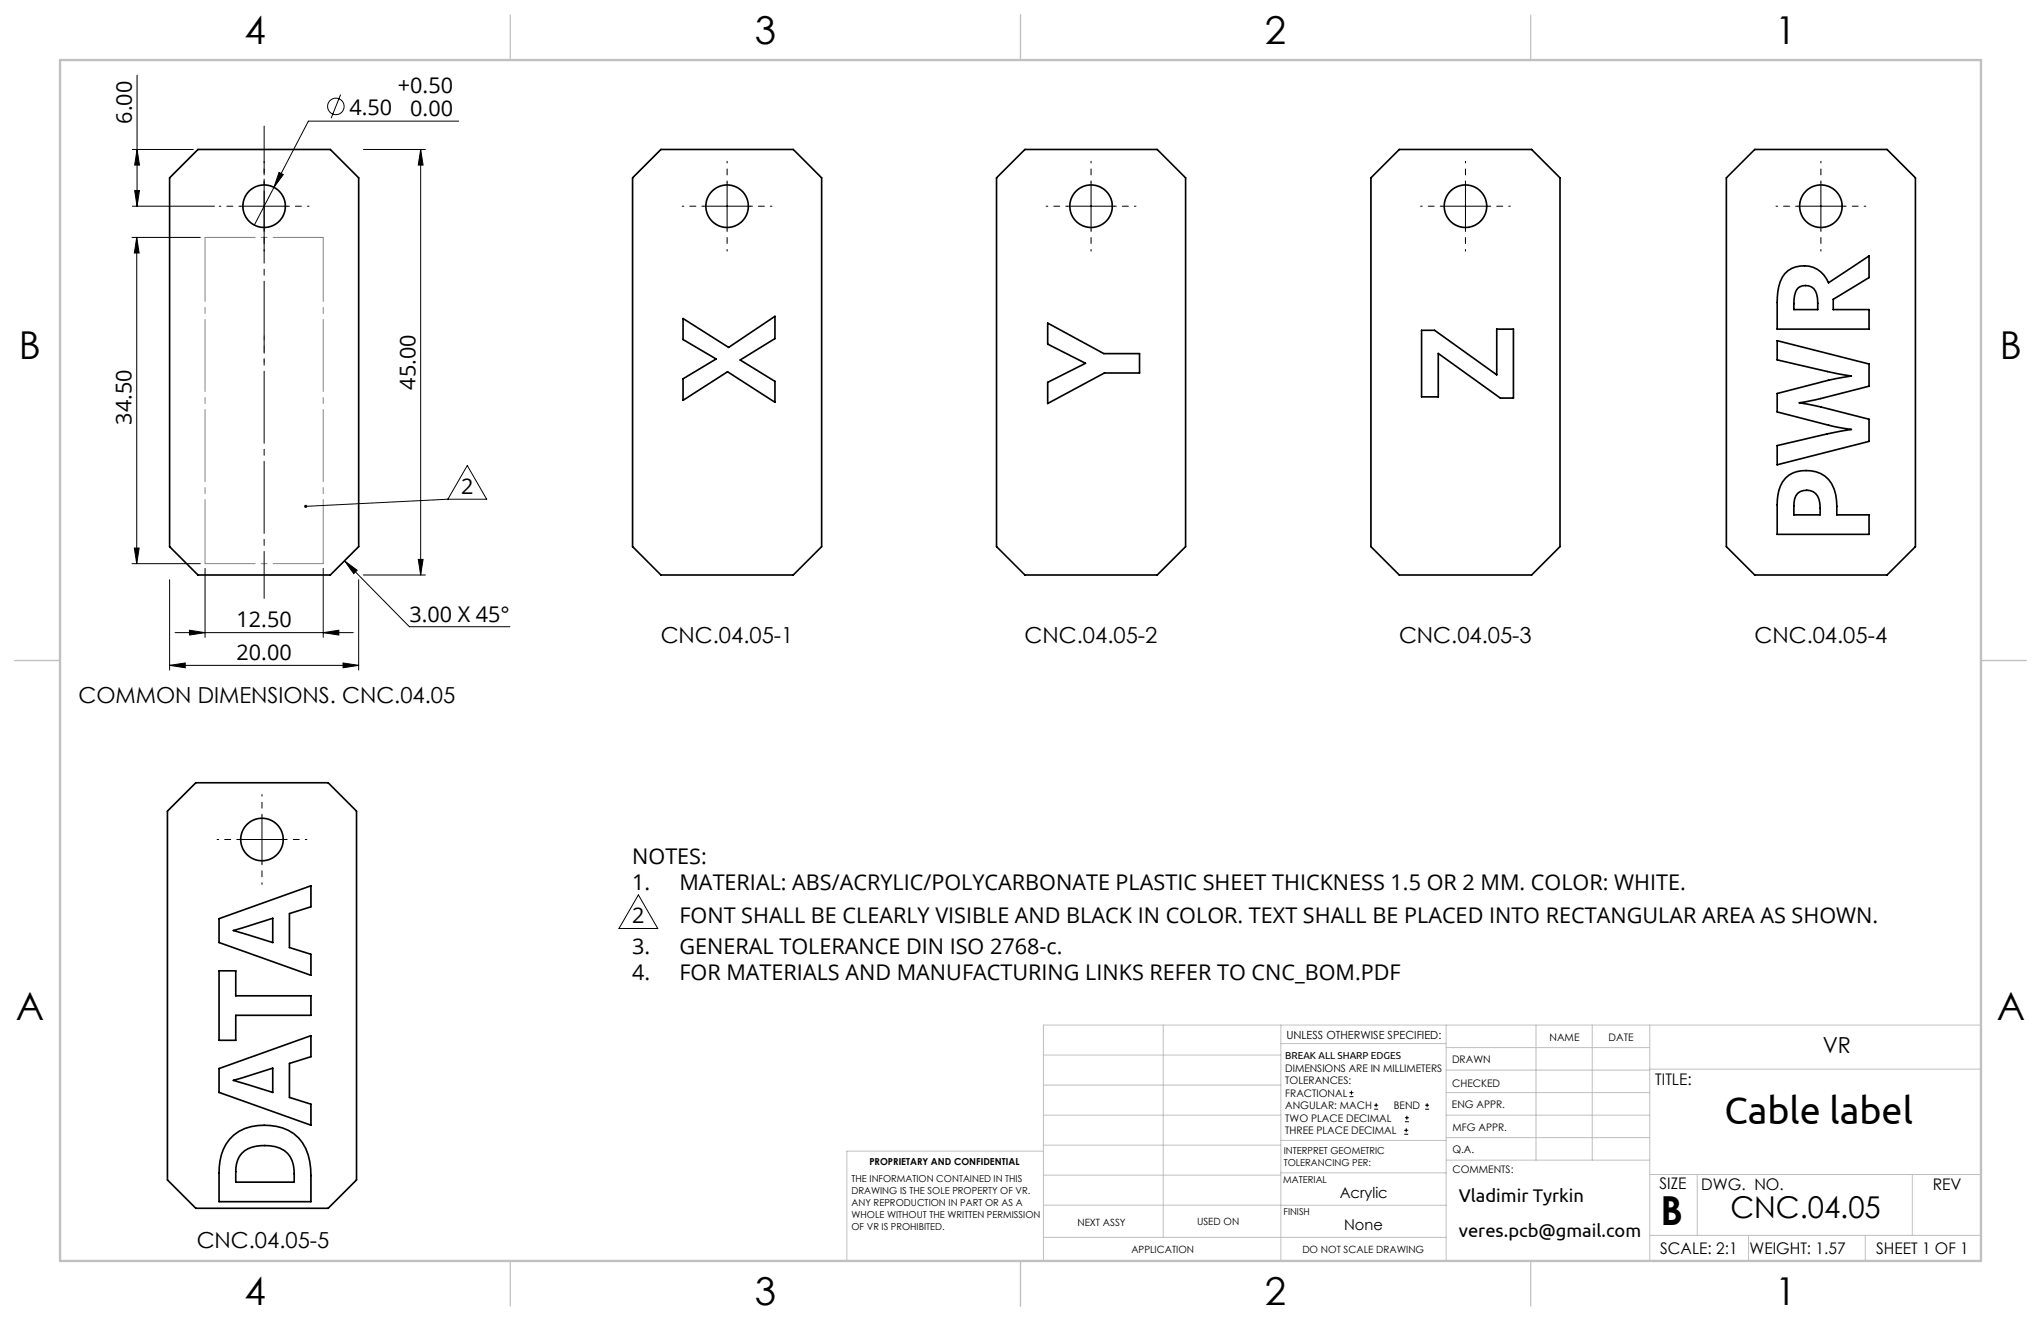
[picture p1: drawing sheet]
<svg xmlns="http://www.w3.org/2000/svg" width="432mm" height="279mm" viewBox="0 0 432 279" stroke-linecap="round" stroke-linejoin="round" font-family="sans-serif">
<g fill="none" stroke="#000" stroke-width=".21">
<path d="M29 15.9v27.7M28 31.6h12.9M29 31.6l.5 3.3h-1zM55.9 38.6v10M59 36.5l.9 .4-1.9 2.7zM72.1 20l-2 5M76.9 31.6h13.1M89 31.6l.5 3.3h-1zM89 31.6v90M97 25.6h-31.8l-11.4 22M153.8 38.6v10M230.8 38.6v10"/>
<path d="M310 38.6v10M385.2 38.6v10M27.9 50.2h14.5M28 43.6h17.4M28.5 40.3h1l-.5 3.3zM28.9 50.2l.5 3.3h-1zM28.9 50.2v69M50.9 43.6h10M148.8 43.6h10M225.8 43.6h10M305 43.6h10M380.2 43.6h10"/>
<path d="M98.9 98.5l4.1 7.1h-8.3zM27.9 119.2h14.5M28.4 115.9h1l-.5 3.3zM72.9 118.6l2.7 2-.8 .7zM72.9 118.6l13.7 14h21.3M88.5 118.3h1l-.5 3.3zM94.7 105.6l-30 1.5M35.9 122.6v19.1M37 133.8h37.7M40.1 133.3l3.3 .5-3.3 .5zM43.4 120.2v14.6M68.4 133.8l3.3-.5v1z"/>
<path d="M68.4 120.2v14.6M75.9 122.6v19.1M76.9 121.6h13.1M35.9 140.7l3.3-.5v1zM35.9 140.7h40M72.6 140.2l3.3 .5-3.3 .5zM50.4 177.6h10M55.4 172.6v10M135.1 189.3l4.1 7.1h-8.2zM285.5 231.9h.8M285.5 231.1h.8M285.9 230.7v.8"/>
<path d="M290.7 234.6h.9M290.7 233.8h.9M291.1 233.3v.9M297.1 239.9h.8M297.1 239.1h.8M297.2 237.3h.9M297.2 236.4h.9M297.5 238.6v.9M297.6 236v.8M301.5 234.6h.8M301.5 233.8h.8M301.9 233.3v.9"/>
<circle cx="71.1" cy="22.5" r="1.74"/>
</g>
<g fill="none" stroke="#000" stroke-width=".21" stroke-dasharray="15.2 1.3 1.3 1.3" stroke-dashoffset="14.9">
<path d="M55.9 38.6v-4.5M153.8 38.6v-4.5M230.8 38.6v-4.5M310 38.6v-4.5M385.2 38.6v-4.5M50.9 43.6h-4.5M55.9 48.6v4.5M60.9 43.6h4.5M148.8 43.6h-4.5M153.8 48.6v4.5M158.8 43.6h4.5M225.8 43.6h-4.5"/>
<path d="M230.8 48.6v4.5M235.8 43.6h4.5M305 43.6h-4.5M310 48.6v4.5M315 43.6h4.5M380.2 43.6h-4.5M385.2 48.6v4.5M390.2 43.6h4.5M50.4 177.6h-4.5M55.4 172.6v-4.5M60.4 177.6h4.5M55.4 182.6v4.5"/>
</g>
<g fill="none" stroke="#c0c0c0" stroke-width=".21">
<path d="M246.1 216.8v44.9M271 216.8v49.9M305.9 216.8v49.9M325 216.8v28.6M336.9 216.8v28.6M349 216.8v49.9M419.1 216.8h-198.3v49.9M220.8 235.9h50.2M220.8 229.5h50.2M220.8 223.2h50.2M271 220.7h34.9M305.9 231.1h43.1"/>
<path d="M305.9 226.3h43.1M305.9 221.6h43.1M305.9 235.9h43.1M349 226.1h70.1M220.8 248.6h50.2M220.8 242.2h50.2M220.8 254.9h50.2M220.8 243.5h-41.6v23.2M271 254.9h34.9M271 248.1h35.1M271 241.2h35.1M305.9 240.6h43.1"/>
<path d="M306.1 245.4h42.9M349 248.4h70.1M359.1 248.4v12.9M404.6 248.4v12.9M220.8 261.7h85.1M349 261.3h70.1M369.9 261.3v5.4M394.6 261.3v5.4"/>
</g>
<path d="M107.9 3.2v9.5M215.9 3.2v9.5M323.8 3.2v9.5M3.2 139.7h9.5M419.1 139.7h9.5M107.9 266.7v9.5M215.9 266.7v9.5M323.8 266.7v9.5" fill="none" stroke="#c0c0c0" stroke-width=".25"/>
<path d="M12.7 12.7h406.4v254h-406.4z" fill="none" stroke="#c0c0c0" stroke-width=".5"/>
<path d="M68.4 50.2h-25M68.4 119.2h-25" fill="none" stroke="#808080" stroke-width=".21" stroke-dasharray="15.2 1.3 1.3 1.3" stroke-dashoffset="4.6"/>
<path d="M43.4 119.2v-69M68.4 119.2v-69" fill="none" stroke="#808080" stroke-width=".21" stroke-dasharray="15.2 1.3 1.3 1.3" stroke-dashoffset="1.7"/>
<path d="M55.9 76.6v-5.6" fill="none" stroke="#808080" stroke-width=".21" stroke-dasharray="15.2 1.3 1.3 1.3" stroke-dashoffset="14.4"/>
<path d="M55.9 126.6v-99.9" fill="none" stroke="#000" stroke-width=".21" stroke-dasharray="15.2 1.3 1.3 1.3" stroke-dashoffset="5.3"/>
<g fill="#000">
<path d="M59 36.5l.9 .4-1.9 2.7zM64.4 106.9a.34 .34 0 0 1 .6 0 .34 .34 0 0 1-.2 .5 .34 .34 0 0 1-.5-.3h.4h-.4z"/>
<path d="M28.5 40.3h1l-.5 3.3zM29 31.6l.5 3.3h-1z"/>
<path d="M28.4 115.9h1l-.5 3.3zM28.9 50.2l.5 3.3h-1z"/>
<path d="M72.9 118.6l2.7 2-.8 .7zM40.1 133.3l3.3 .5-3.3 .5zM68.4 133.8l3.3-.5v1z"/>
<path d="M88.5 118.3h1l-.5 3.3zM89 31.6l.5 3.3h-1z"/>
<path d="M72.6 140.2l3.3 .5-3.3 .5zM35.9 140.7l3.3-.5v1z"/>
</g>
<g fill="none" stroke="#000" stroke-width=".35">
<path d="M41.9 31.6h28l6 6v78l-6 6h-28l-6-6v-78zM133.8 37.6l6-6h28l6 6v78l-6 6h-28l-6-6zM210.8 37.6l6-6h28l6 6v78l-6 6h-28l-6-6zM290 37.6l6-6h28l6 6v78l-6 6h-28l-6-6zM365.2 37.6l6-6h28l6 6v78l-6 6h-28l-6-6zM377.6 57.9a5.6 5.6 0 0 1 9.2 1.9l8.6-5.7v4.6l-7.6 4.6v2.2h7.6v4.1h-19.4v-5.6a9.5 9.5 0 0 1 1.6-6.1zM144.5 67.4l9.6 6.1 9.8-6.6v4.7l-7.3 4.5 7.3 4.6v4.4l-10-6.5-9.4 6.1v-4.6l7-4.2-7-4.1zM221.6 68.3l11.9 6.5h7.6v4.1h-7.4l-12.1 6.4v-4.4l8-4.1-8-4zM300.8 69.9h2.7l13.2 9.4v-9.7h3.5v14.6h-2.8l-13.1-9.4v9.1h-3.5zM376 72.1l19.4 4.9v4.7l-10.2 2.6-4.5 .9 4.5 .9 10.2 2.6v4.7l-19.4 4.9v-4.1l10.6-2.4 5.1-1-3.8-.6-11.9-3.1v-3.9l10.9-2.8 4.8-.9-5.1-.9-10.6-2.5zM380.4 61a2.5 2.5 0 0 1 2.6-.4 2.5 2.5 0 0 1 1.5 2.3l.1 2.6h-5.1a8.7 8.7 0 0 1 .6-4.2zM377.7 101.1a6.8 6.8 0 0 1 9.2 .3 8.2 8.2 0 0 1 1.7 5.7v1.8h6.8v4.1h-19.4v-6.2a8.1 8.1 0 0 1 1.7-5.7z"/>
<path d="M380.3 104.3a2.86 2.86 0 0 1 3.2-.3 2.86 2.86 0 0 1 1.5 2.8l.1 2.1h-5.6a6.4 6.4 0 0 1 .8-4.6zM35.4 171.6l6-6h28l6 6v78l-6 6h-28l-6-6zM46.3 194.3l19.5-6.9v4.4l-4.6 1.4v7.2l4.6 1.4v4.5l-19.5-7zM49.4 196.8l8.3-2.6v5.2zM46.3 205.3h3.6v5.3h15.9v4.1h-15.9v5.3h-3.6zM46.3 226l19.5-6.9v4.4l-4.6 1.4v7.2l4.6 1.4v4.5l-19.5-7zM49.4 228.5l8.3-2.6v5.2zM49.4 240.1a11.4 11.4 0 0 1 11.6-1 9.1 9.1 0 0 1 4.7 8.1l.1 7h-19.5a30.2 30.2 0 0 1 .5-9.9 8.5 8.5 0 0 1 2.6-4.2zM51.1 244a7.9 7.9 0 0 1 8.1-1.2 5.2 5.2 0 0 1 3 5.5v1.7h-12.3a9.8 9.8 0 0 1 .7-5.4z"/>
<circle cx="55.9" cy="43.6" r="4.5"/>
<circle cx="153.8" cy="43.6" r="4.5"/>
<circle cx="230.8" cy="43.6" r="4.5"/>
<circle cx="310" cy="43.6" r="4.5"/>
<circle cx="385.2" cy="43.6" r="4.5"/>
<circle cx="55.4" cy="177.6" r="4.5"/>
</g>
<text font-size="8.5" x="351.3" y="259">B</text>
<text font-size="8.2" x="364.8" y="237.7">Cable label</text>
<g font-size="8.1">
<text x="51.7" y="9.3">4</text>
<text x="159.7" y="9.3">3</text>
<text x="267.6" y="9.3">2</text>
<text x="375.6" y="9.3">1</text>
<text x="4" y="76">B</text>
<text x="423.1" y="76">B</text>
<text x="3.3" y="215.7">A</text>
<text x="422.4" y="215.7">A</text>
<text x="51.7" y="276">4</text>
<text x="159.7" y="276">3</text>
<text x="267.6" y="276">2</text>
<text x="375.6" y="276">1</text>
</g>
<text font-size="6.3" x="366.1" y="257.6">CNC.04.05</text>
<g font-size="4.7">
<text x="139.8" y="136.1">CNC.04.05-1</text>
<text x="216.8" y="136.1">CNC.04.05-2</text>
<text x="296" y="136.1">CNC.04.05-3</text>
<text x="371.2" y="136.1">CNC.04.05-4</text>
<text x="16.6" y="148.7">COMMON DIMENSIONS. CNC.04.05</text>
<text x="385.6" y="222.6">VR</text>
<text x="41.6" y="263.9">CNC.04.05-5</text>
</g>
<g font-size="4.6">
<text x="84.2" y="19.7">+0.50</text>
<text x="27.9" y="26.1" transform="rotate(-90 27.9 26.1)">6.00</text>
<text x="73.9" y="24.3">4.50</text>
<text x="86.8" y="24.5">0.00</text>
<text x="87.9" y="82.5" transform="rotate(-90 87.9 82.5)">45.00</text>
<text x="27.8" y="89.8" transform="rotate(-90 27.8 89.8)">34.50</text>
<text x="97.6" y="104.5">2</text>
<text x="86.6" y="131.5">3.00 X 45°</text>
<text x="50" y="132.7">12.50</text>
<text x="50" y="139.6">20.00</text>
<text x="133.8" y="182.7">NOTES:</text>
<text x="133.8" y="188.2">1.</text>
<text x="143.8" y="188.2">MATERIAL: ABS/ACRYLIC/POLYCARBONATE PLASTIC SHEET THICKNESS 1.5 OR 2 MM. COLOR: WHITE.</text>
<text x="133.8" y="195.3">2</text>
<text x="143.8" y="195.3">FONT SHALL BE CLEARLY VISIBLE AND BLACK IN COLOR. TEXT SHALL BE PLACED INTO RECTANGULAR AREA AS SHOWN.</text>
<text x="133.8" y="201.8">3.</text>
<text x="143.8" y="201.8">GENERAL TOLERANCE DIN ISO 2768-c.</text>
<text x="133.8" y="207.3">4.</text>
<text x="143.8" y="207.3">FOR MATERIALS AND MANUFACTURING LINKS REFER TO CNC_BOM.PDF</text>
</g>
<g font-size="3.9">
<text x="308.6" y="254.3">Vladimir Tyrkin</text>
<text x="308.6" y="261.6">veres.pcb@gmail.com</text>
</g>
<g font-size="3.4">
<text x="350.2" y="229.5">TITLE:</text>
<text x="351.1" y="251.6">SIZE</text>
<text x="359.9" y="251.6">DWG. NO.</text>
<text x="408.9" y="251.7">REV</text>
<text x="351.2" y="265.2">SCALE: 2:1</text>
<text x="370.1" y="265.3">WEIGHT: 1.57</text>
<text x="396.9" y="265.2">SHEET 1 OF 1</text>
</g>
<g font-size="3.2">
<text x="283.4" y="253.3">Acrylic</text>
<text x="284.4" y="260.1">None</text>
</g>
<text font-size="2.4" x="272.2" y="219.7">UNLESS OTHERWISE SPECIFIED:</text>
<g font-size="2.2">
<text x="327.8" y="220.1">NAME</text>
<text x="340.3" y="220.2">DATE</text>
<text x="271.9" y="226.6">DIMENSIONS ARE IN MILLIMETERS</text>
<text x="307.2" y="224.9">DRAWN</text>
<text x="271.9" y="229.3">TOLERANCES:</text>
<text x="271.9" y="231.9">FRACTIONAL</text>
<text x="307.3" y="229.8">CHECKED</text>
<text x="271.9" y="234.6">ANGULAR: MACH</text>
<text x="271.9" y="237.2">TWO PLACE DECIMAL</text>
<text x="271.9" y="239.9">THREE PLACE DECIMAL</text>
<text x="294.9" y="234.6">BEND</text>
<text x="307.2" y="234.5">ENG APPR.</text>
<text x="307.3" y="239.2">MFG APPR.</text>
<text x="307.3" y="243.9">Q.A.</text>
<text x="307.3" y="248.1">COMMENTS:</text>
</g>
<g font-size="2.1">
<text x="271.9" y="224.1">BREAK ALL SHARP EDGES</text>
<text x="227.9" y="259.2">NEXT ASSY</text>
<text x="253.3" y="259.2">USED ON</text>
<text x="239.3" y="265">APPLICATION</text>
<text x="275.5" y="265.1">DO NOT SCALE DRAWING</text>
</g>
<g font-size="2">
<text x="271.6" y="244.1">INTERPRET GEOMETRIC</text>
<text x="180.2" y="250">THE INFORMATION CONTAINED IN THIS</text>
<text x="183.9" y="246.4">PROPRIETARY AND CONFIDENTIAL</text>
<text x="271.5" y="250.2">MATERIAL</text>
<text x="271.6" y="246.6">TOLERANCING PER:</text>
<text x="180.2" y="252.5">DRAWING IS THE SOLE PROPERTY OF VR.</text>
<text x="180.2" y="255.1">ANY REPRODUCTION IN PART OR AS A</text>
<text x="180.2" y="257.6">WHOLE WITHOUT THE WRITTEN PERMISSION</text>
<text x="271.5" y="257">FINISH</text>
<text x="180.2" y="260.1">OF VR IS PROHIBITED.</text>
</g>
</svg>
